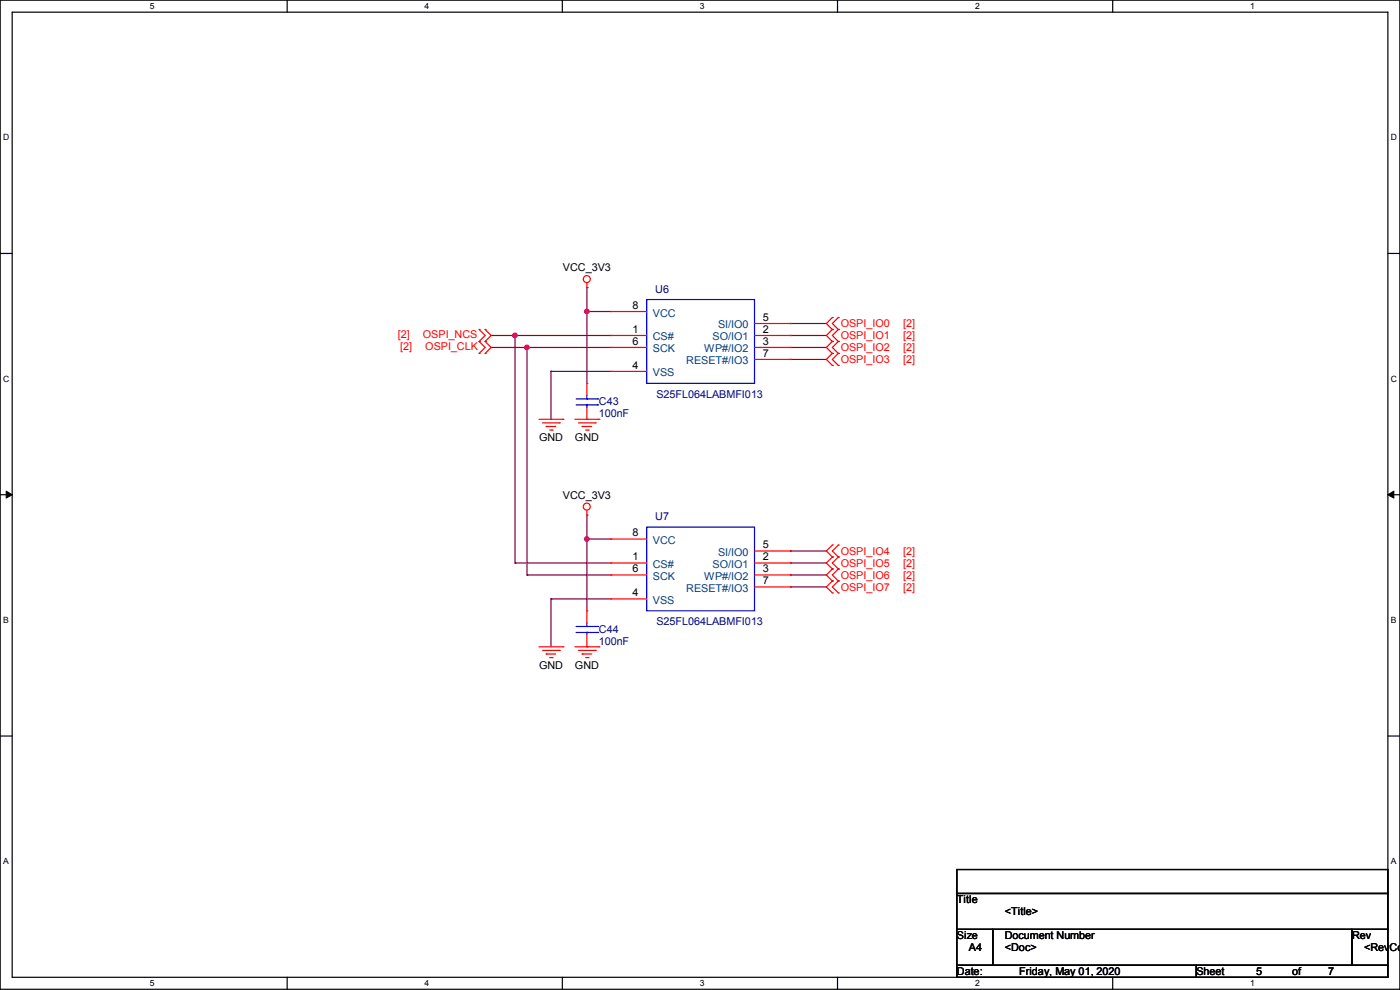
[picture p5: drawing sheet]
<svg xmlns="http://www.w3.org/2000/svg" width="297mm" height="210mm" viewBox="0 0 297 210" stroke-linecap="round" stroke-linejoin="round" font-family="sans-serif">
<path d="M0 0h297v209.8h-297zM2.6 2.6h291.8v204.7h-291.8z" fill="none" stroke="#000" stroke-width=".25"/>
<g fill="#fff">
<path d="M31.7 .3h1v2h-1z"/>
<path d="M31.7 207.6h1v1.9h-1z"/>
</g>
<path d="M60.9 0v2.6M60.9 207.3v2.5" fill="none" stroke="#000" stroke-width=".25"/>
<g fill="#fff">
<path d="M90.1 .3h1v2h-1z"/>
<path d="M90.1 207.6h1v1.9h-1z"/>
</g>
<path d="M119.3 0v2.6M119.3 207.3v2.5" fill="none" stroke="#000" stroke-width=".25"/>
<g fill="#fff">
<path d="M148.5 .3h.9v2h-.9z"/>
<path d="M148.5 207.6h.9v1.9h-.9z"/>
</g>
<path d="M177.7 0v2.6M177.7 207.3v2.5" fill="none" stroke="#000" stroke-width=".25"/>
<g fill="#fff">
<path d="M206.8 .3h1v2h-1z"/>
<path d="M206.8 207.6h1v1.9h-1z"/>
</g>
<path d="M236.1 0v2.6M236.1 207.3v2.5" fill="none" stroke="#000" stroke-width=".25"/>
<g fill="#fff">
<path d="M265.2 .3h1v2h-1z"/>
<path d="M265.2 207.6h1v1.9h-1z"/>
<path d="M.7 28.2h1.2v1.9h-1.2z"/>
<path d="M295.1 28.2h1.2v1.9h-1.2z"/>
<path d="M.7 79.3h1.2v2h-1.2z"/>
<path d="M295.1 79.3h1.2v2h-1.2z"/>
</g>
<path d="M0 53.8h2.6M294.4 53.8h2.6" fill="none" stroke="#000" stroke-width=".25"/>
<g fill="#fff">
<path d="M.7 130.5h1.2v2h-1.2z"/>
<path d="M295.1 130.5h1.1v2h-1.1z"/>
</g>
<path d="M0 104.9h2.6M294.4 104.9h2.6" fill="none" stroke="#000" stroke-width=".25"/>
<path d="M1.3 104.2l1.3 .7-1.3 .8zM294.4 104.9l1.3-.7v1.5z" fill="#000" stroke="#000" stroke-width=".21"/>
<g fill="#fff">
<path d="M.7 181.7h1.2v2h-1.2z"/>
<path d="M295.1 181.7h1.1v2h-1.1z"/>
</g>
<path d="M0 156.1h2.6M294.4 156.1h2.6M203 184.4h91.4v5.1h-91.4zM203 189.5h91.4v7.6h-91.4zM203 197.1h7.6v7.7h-7.6zM210.6 197.1h76.2v7.7h-76.2zM286.8 197.1h7.6v7.7h-7.6zM203 204.8h50.8v2.5h-50.8zM253.8 204.8h40.6v2.5h-40.6z" fill="none" stroke="#000" stroke-width=".25"/>
<g fill="none" stroke="#800040" stroke-width=".25">
<path d="M104.2 73.7h.1M104.2 71.2h.1M104.2 71.2h25.4M104.2 73.7h25.4M109.3 71.2h.1M109.3 71.2v48.2M111.8 73.7h.1M111.8 73.7v48.3M116.9 78.8h.1M116.9 78.8v10.1M116.9 78.8h12.7M124.5 66.1h.1"/>
<path d="M124.5 61h.1M124.5 66.1h5.1M124.5 61v20.3M167.7 68.6h.1M167.7 71.2h.1M167.7 73.7h.1M167.7 76.2h.1M167.7 71.2h7.6M167.7 73.7h7.6M167.7 68.6h7.6M167.7 76.2h7.6M109.3 119.4h.1"/>
<path d="M109.3 119.4h20.3M124.5 114.3h.1M124.5 109.3h.1M124.5 109.3v20.3M124.5 114.3h5.1M167.7 116.9h.1M167.7 119.4h.1M167.7 119.4h7.6M167.7 116.9h7.6M111.8 122h.1M111.8 122h17.8M116.9 127h.1"/>
<path d="M116.9 127v10.2M116.9 127h12.7M167.7 122h.1M167.7 124.5h.1M167.7 122h7.6M167.7 124.5h7.6"/>
</g>
<g fill="#f0f" stroke="#f0f" stroke-width=".25">
<circle cx="124.5" cy="66.1" r=".49"/>
<circle cx="109.2" cy="71.1" r=".49"/>
<circle cx="124.5" cy="114.3" r=".49"/>
<circle cx="111.8" cy="73.7" r=".49"/>
</g>
<g fill="none" stroke="#f00" stroke-width=".25">
<path d="M124.5 60v1M101.6 72.4h.1M101.6 75h.1M101.6 69.9h.1M101.6 72.4l1.3 1.3-1.3 1.3M101.6 69.9l1.3 1.3-1.3 1.2M102.9 75h.1M102.9 72.4h.1M102.9 69.9h.1M102.9 72.4l1.3 1.3-1.3 1.3M102.9 69.9l1.3 1.3-1.3 1.2M124.5 61h.1"/>
<path d="M129.6 71.2h.1M129.6 78.8h.1M129.6 73.7h.1M129.6 66.1h.1M129.6 71.2h7.6M129.6 73.7h7.6M129.6 78.8h7.6M129.6 66.1h7.6M160.1 71.2h7.6M160.1 73.7h7.6M160.1 68.6h7.6M160.1 76.2h7.6"/>
<path d="M167.7 71.2h.1M167.7 73.7h.1M167.7 68.6h.1M167.7 76.2h.1M176.6 67.4h.1M176.6 69.9h.1M176.6 72.4h.1M176.6 75h.1M176.6 77.5h.1M176.6 67.4l-1.3 1.2 1.3 1.3M176.6 69.9l-1.3 1.3 1.3 1.2M176.6 72.4l-1.3 1.3 1.3 1.3"/>
<path d="M176.6 75l-1.3 1.2 1.3 1.3M177.8 69.9h.1M177.8 67.4h.1M177.8 72.4h.1M177.8 75h.1M177.8 77.5h.1M177.8 67.4l-1.2 1.2 1.2 1.3M177.8 69.9l-1.2 1.3 1.2 1.2M177.8 72.4l-1.2 1.3 1.2 1.3M177.8 75l-1.2 1.2 1.2 1.3M114.3 88.9h5.1M115.1 89.7h3.6"/>
<path d="M115.9 90.5h.1M115.9 90.5h2M116.6 91.2h.5M117.1 91.2h.1M118.7 89.7h.1M119.4 88.9h.1M122 88.9h5M122.7 89.7h3.6M123.5 90.5h.1M123.5 90.5h2M124.2 91.2h.6M124.5 88.9h.1"/>
<path d="M124.5 81.3h.1M124.5 81.3v2.6M124.5 86.4v2.5M124.8 91.2h.1M126.3 89.7h.1M127 88.9h.1M124.5 109.3h.1M124.5 108.2v1.1M129.6 119.4h.1M129.6 114.3h.1M129.6 119.4h7.6M129.6 114.3h7.6"/>
<path d="M160.1 119.4h7.6M160.1 116.9h7.6M167.7 119.4h.1M167.7 116.9h.1M176.6 118.2h.1M176.6 115.6h.1M176.6 118.2l-1.3 1.2 1.3 1.3M176.6 115.6l-1.3 1.3 1.3 1.3M177.8 118.2h.1M177.8 115.6h.1M177.8 118.2l-1.2 1.2 1.2 1.3M177.8 115.6l-1.2 1.3 1.2 1.3"/>
<path d="M114.3 137.2h5.1M115.1 138h3.6M115.9 138.7h.1M115.9 138.7h2M116.6 139.5h.5M117.1 139.5h.1M118.7 138h.1M119.4 137.2h.1M122 137.2h5M122.7 138h3.6M123.5 138.7h.1M123.5 138.7h2"/>
<path d="M124.2 139.5h.6M124.5 137.2h.1M124.5 129.6h.1M124.5 129.6v2.5M124.5 134.7v2.5M124.8 139.5h.1M126.3 138h.1M127 137.2h.1M129.6 127h.1M129.6 122h.1M129.6 122h7.6M129.6 127h7.6"/>
<path d="M160.1 122h7.6M160.1 124.5h7.6M167.7 122h.1M167.7 124.5h.1M176.6 123.2h.1M176.6 125.8h.1M176.6 120.7h.1M176.6 123.2l-1.3 1.3 1.3 1.3M176.6 120.7l-1.3 1.3 1.3 1.2M177.8 125.8h.1M177.8 123.2h.1M177.8 120.7h.1"/>
<path d="M177.8 123.2l-1.2 1.3 1.2 1.3M177.8 120.7l-1.2 1.3 1.2 1.2"/>
<circle cx="124.5" cy="59.2" r=".74"/>
<circle cx="124.5" cy="107.5" r=".74"/>
</g>
<g fill="none" stroke="#00f" stroke-width=".25">
<path d="M137.2 63.5h22.9v17.8h-22.9zM122.2 84.6h4.6M122.2 85.9h4.6M124.5 85.9h.1M124.5 84.6h.1M124.5 83.9v.7M124.5 85.9v.5M126.8 84.6h.1M126.8 85.9h.1M137.2 111.8h22.9v17.8h-22.9zM122.2 132.9h4.6M122.2 134.2h4.6"/>
<path d="M124.5 134.2h.1M124.5 132.9h.1M124.5 132.1v.8M124.5 134.2v.5M126.8 132.9h.1M126.8 134.2h.1"/>
</g>
<g font-size="2.3">
<text x="119.4" y="57.5">VCC_3V3</text>
<text x="134.2" y="65.5">8</text>
<text x="134.2" y="70.6">1</text>
<text x="161.8" y="70.6">2</text>
<text x="161.8" y="68.1">5</text>
<text x="134.2" y="73.2">6</text>
<text x="161.8" y="73.2">3</text>
<text x="161.8" y="75.7">7</text>
<text x="134.2" y="78.2">4</text>
<text x="114.4" y="93.6">GND</text>
<text x="122" y="93.6">GND</text>
<text x="119.4" y="105.7">VCC_3V3</text>
<text x="134.2" y="113.8">8</text>
<text x="134.2" y="118.9">1</text>
<text x="161.8" y="118.9">2</text>
<text x="161.8" y="116.3">5</text>
<text x="134.2" y="121.4">6</text>
<text x="161.8" y="121.4">3</text>
<text x="161.8" y="124">7</text>
<text x="134.2" y="126.5">4</text>
<text x="114.4" y="141.8">GND</text>
<text x="122" y="141.8">GND</text>
<text x="203" y="191.6">Title</text>
<text x="213.2" y="194.1">&lt;Title&gt;</text>
<text x="203" y="199.2">Size</text>
<text x="205.5" y="201.8">A4</text>
<text x="213.2" y="199.2">Document Number</text>
<text x="213.2" y="201.8">&lt;Doc&gt;</text>
<text x="286.8" y="199.2">Rev</text>
<text x="289.4" y="201.8">&lt;RevCod</text>
<text x="203" y="206.8">Date:</text>
<text x="216.2" y="206.8">Friday, May 01, 2020</text>
<text x="253.8" y="206.8">Sheet</text>
<text x="266.5" y="206.8">5</text>
<text x="274.1" y="206.8">of</text>
<text x="281.7" y="206.8">7</text>
</g>
<g font-size="2.3" fill="#000080">
<text x="139" y="62.1">U6</text>
<text x="127" y="85.9">C43</text>
<text x="127" y="88.5">100nF</text>
<text x="139.2" y="84.4">S25FL064LABMFI013</text>
<text x="139" y="110.3">U7</text>
<text x="127" y="134.2">C44</text>
<text x="127" y="136.7">100nF</text>
<text x="139.2" y="132.7">S25FL064LABMFI013</text>
</g>
<g font-size="2.3" fill="#f00">
<text x="84.4" y="71.7">[2]</text>
<text x="89.7" y="71.7">OSPI_NCS</text>
<text x="178.4" y="69.4">OSPI_IO0</text>
<text x="178.4" y="72">OSPI_IO1</text>
<text x="191.6" y="69.4">[2]</text>
<text x="191.6" y="72">[2]</text>
<text x="84.9" y="74.3">[2]</text>
<text x="90.2" y="74.3">OSPI_CLK</text>
<text x="178.4" y="74.5">OSPI_IO2</text>
<text x="178.4" y="77">OSPI_IO3</text>
<text x="191.6" y="74.5">[2]</text>
<text x="191.6" y="77">[2]</text>
<text x="178.4" y="117.7">OSPI_IO4</text>
<text x="191.6" y="117.7">[2]</text>
<text x="178.4" y="125.3">OSPI_IO7</text>
<text x="178.4" y="122.8">OSPI_IO6</text>
<text x="178.4" y="120.2">OSPI_IO5</text>
<text x="191.6" y="125.3">[2]</text>
<text x="191.6" y="122.8">[2]</text>
<text x="191.6" y="120.2">[2]</text>
</g>
<g font-size="2.3" fill="#004080">
<text x="138.5" y="67.1">VCC</text>
<text x="152.3" y="69.7">SI/IO0</text>
<text x="138.5" y="72.2">CS#</text>
<text x="138.5" y="74.8">SCK</text>
<text x="145.6" y="77.3">RESET#/IO3</text>
<text x="149.4" y="74.8">WP#/IO2</text>
<text x="151.2" y="72.2">SO/IO1</text>
<text x="138.5" y="79.8">VSS</text>
<text x="138.5" y="115.4">VCC</text>
<text x="152.3" y="117.9">SI/IO0</text>
<text x="138.5" y="120.5">CS#</text>
<text x="138.5" y="123">SCK</text>
<text x="145.6" y="125.6">RESET#/IO3</text>
<text x="149.4" y="123">WP#/IO2</text>
<text x="151.2" y="120.5">SO/IO1</text>
<text x="138.5" y="128.1">VSS</text>
</g>
<g font-size="1.8">
<text x="31.8" y="1.9">5</text>
<text x="90.1" y="1.9">4</text>
<text x="148.5" y="1.9">3</text>
<text x="206.8" y="1.9">2</text>
<text x="265.2" y="1.9">1</text>
<text x=".7" y="29.8">D</text>
<text x="295.1" y="29.8">D</text>
<text x=".7" y="80.9">C</text>
<text x="295.1" y="80.9">C</text>
<text x=".7" y="132.1">B</text>
<text x="295.1" y="132.1">B</text>
<text x=".7" y="183.3">A</text>
<text x="295.1" y="183.3">A</text>
<text x="31.8" y="209.2">5</text>
<text x="90.1" y="209.2">4</text>
<text x="148.5" y="209.2">3</text>
<text x="206.8" y="209.2">2</text>
<text x="265.2" y="209.2">1</text>
</g>
</svg>
